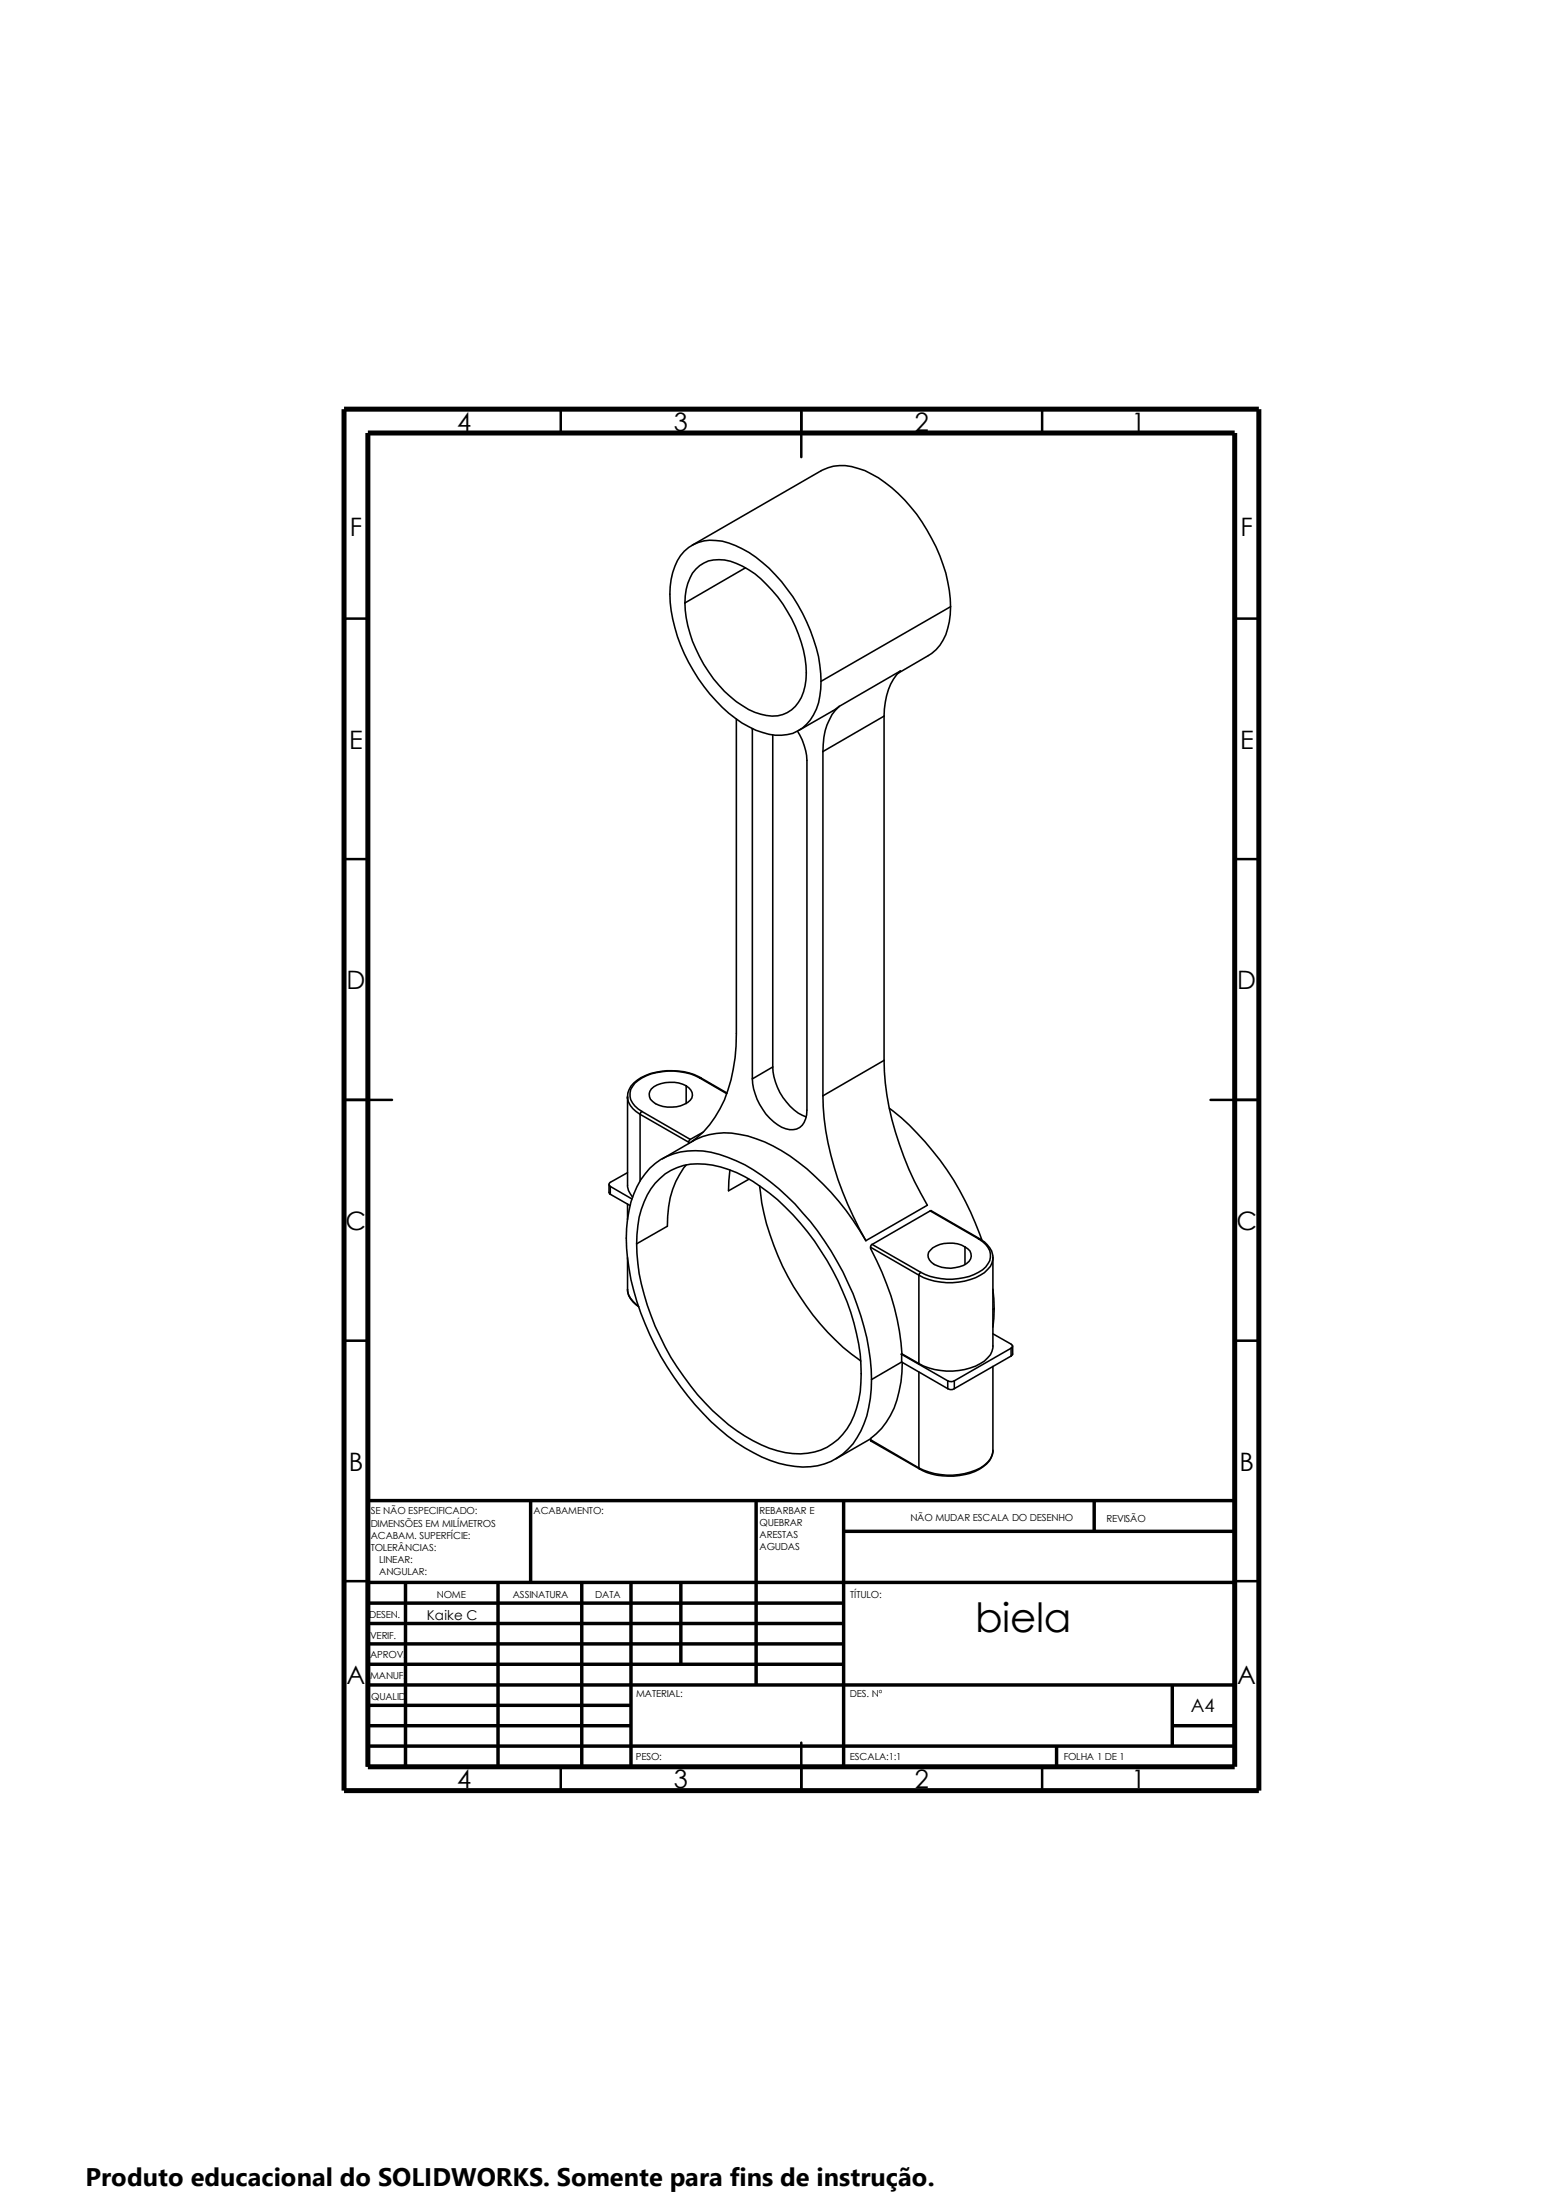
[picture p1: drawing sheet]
<svg xmlns="http://www.w3.org/2000/svg" width="210mm" height="297mm" viewBox="0 0 210 297" stroke-linecap="round" stroke-linejoin="round" font-family="sans-serif">
<g fill="none" stroke="#000" stroke-width=".34">
<path d="M75.7 55.2v3.3M108.2 55.2v6.5M140.7 55.2v3.3M46.4 83.5h3.3M166.7 83.5h3.2M46.4 116h3.3M166.7 116h3.2M46.4 148.5h6.5M163.4 148.5h6.5M46.4 181h3.3M166.7 181h3.2M46.4 213.5h3.3"/>
<path d="M166.7 213.5h3.2M75.7 238.5v3.3M108.2 235.3v6.5M140.7 238.5v3.3"/>
</g>
<g fill="none" stroke="#000" stroke-width=".47">
<path d="M49.7 213.7h117M49.7 219.2h64.2M49.7 216.5h64.2M54.7 213.7v24.8M67.2 213.7v24.8M71.6 202.6v11.1M78.5 213.7v24.8M85.2 213.7v24.8M91.9 213.7v11M102.1 202.6v24.9M113.9 202.6v35.9M113.9 206.8h52.8"/>
<path d="M147.7 202.6v4.2M166.7 202.6h-117v35.9M49.7 235.8h117M49.7 224.7h64.2M49.7 222h64.2M49.7 233h35.5M49.7 230.3h35.5M49.7 227.5h117M142.6 235.8v2.7M158.2 233h8.5M158.2 227.5v8.3"/>
</g>
<path d="M46.4 55.2h123.5v186.6h-123.5zM49.7 58.5h117v180h-117z" fill="none" stroke="#000" stroke-width=".68" stroke-linecap="butt"/>
<g fill="none" stroke="#000" stroke-width=".21">
<path d="M92.4 74.4a5.5 5.5 0 0 1 5.1-1.3 14.3 14.3 0 0 1 7.1 4.5 23.5 23.5 0 0 1 6.1 12.2 10.1 10.1 0 0 1-1.3 7.4 5.1 5.1 0 0 1-5.6 1.9 13.8 13.8 0 0 1-7.2-4.5 22.6 22.6 0 0 1-6.2-14.4 8.5 8.5 0 0 1 2-5.8zM93.4 73.6l17.5-10.1a5.8 5.8 0 0 1 4.9-.3 14.3 14.3 0 0 1 6.3 4.3 23.2 23.2 0 0 1 6.2 13.4v1M93.9 76.8a4.7 4.7 0 0 1 5.5-.7 14.7 14.7 0 0 1 6.9 6.4 15.2 15.2 0 0 1 2.4 10.1 4.5 4.5 0 0 1-4.5 4.1 8.6 8.6 0 0 1-4.8-2 18.5 18.5 0 0 1-6.9-13.3 6.6 6.6 0 0 1 1.4-4.6zM100.6 76.7l-8.1 4.7M99.4 97.1v42.4a20.4 20.4 0 0 1-2.9 11.3 10.8 10.8 0 0 1-3.2 3.4M101.6 98.4v47.3M101.6 98.4h.1M104.3 99.2v44.9M107.7 98.7a8.3 8.3 0 0 1 1.2 4v47.2a2.33 2.33 0 0 1-1.8 2.6 4.2 4.2 0 0 1-3.2-1.5 8.2 8.2 0 0 1-2.3-5.3M113.3 95.4l-.9 .6-4.5 2.6M113.3 95.4a7.7 7.7 0 0 0-2.2 6.1M113.3 95.4l8.2-4.8a8.1 8.1 0 0 0-2.2 6.1"/>
<path d="M119.3 96.7l-8.2 4.8M119.3 96.7v46.5M128.3 81.9a8.5 8.5 0 0 1-1.9 5.8l-1.1 .8-4.1 2.4M128.3 81.9l-17.5 10.1M111.1 101.5v46.5M82.2 159.9v1.1l.2 .2M84.7 148.3a3 3 0 0 0 1.7 2.2M84.7 148.1v11.9a2.36 2.36 0 0 0 .7 1.6M84.7 158.3l-2.3 1.3-.2 .3 .2 .3M86.4 150.5v8.9M86.4 150.5l6.6 3.7M86.7 150.1l-.3 .4"/>
<path d="M86.7 150.1l6.5 3.7M87.7 157.7a9.1 9.1 0 0 1 9.4-1.8 23.7 23.7 0 0 1 10.2 6.7 38.1 38.1 0 0 1 10.2 20.9 17.5 17.5 0 0 1-1.3 9.7 8.4 8.4 0 0 1-8.9 4.8 18.8 18.8 0 0 1-10.2-5 38 38 0 0 1-12.4-23.1 17.5 17.5 0 0 1 1.3-9.7l.5-.9zM87.9 147a4.3 4.3 0 0 1 5.1-.1 1.14 1.14 0 0 1-.2 1.9 4.4 4.4 0 0 1-4.7-.1 1.16 1.16 0 0 1-.2-1.7zM88.4 159.8a7.8 7.8 0 0 1 7.8-2.5 16.8 16.8 0 0 1 7.6 3.8 34.8 34.8 0 0 1 12.3 21.7 18.3 18.3 0 0 1-.8 8.3 7.8 7.8 0 0 1-9.3 5 19 19 0 0 1-8.7-4.7 34.6 34.6 0 0 1-11.2-20.8 16 16 0 0 1 1.3-9.3zM89.4 156.5l4.2-2.4a9.6 9.6 0 0 1 7.3-.7 22.9 22.9 0 0 1 10.2 6.5 35.6 35.6 0 0 1 5.8 7.6M92.6 157.3a12.1 12.1 0 0 0-2.5 8.3l-4.2 2.3M92.6 146.6v2.4M93 154.2v.2M93.2 153.8l-.2 .4M94.4 145.5h.2M94.4 145.5a8.4 8.4 0 0 0-8.3 .4 2.22 2.22 0 0 0 0 3.8l.6 .4M94.4 145.5l3.7 2.2"/>
<path d="M94.6 145.5a8.8 8.8 0 0 0-8.6 .3 2.72 2.72 0 0 0-1.3 2.5M94.6 145.5l3.5 2.1M94.9 152.9l-1.7 .9M98.6 158l-.3 2.8 2.8-1.6M104.3 144.1a7.9 7.9 0 0 0 4 6.5l.5 .2M104.3 144.1l-2.7 1.6M111.1 148a41.1 41.1 0 0 0 5.8 19.5M119.3 143.2a40.5 40.5 0 0 0 5.9 19.5l-8.3 4.8M119.3 143.2l-8.2 4.8M120.1 149.6a37.9 37.9 0 0 1 12.4 17.8M82.4 160.2l2.9 1.7M82.4 160.2v1"/>
<path d="M82.4 161.2l2.6 1.6M84.7 174.1a2.98 2.98 0 0 0 1.5 2.3M84.7 174.1a2.92 2.92 0 0 0 1.4 2.2M84.7 162.6v2.1M84.7 169.8v4.3M102.5 160.1a34.5 34.5 0 0 0 12.4 22.7l1.3 1M117.5 168.4v.2a34.1 34.1 0 0 1 4.3 14.2M117.5 168.4l6.5 3.8M117.7 168l-.1 .1-.1 .3M117.7 168l6.6 3.8M124 172.2v11.9M124.3 171.8l-.3 .4"/>
<path d="M125.6 163.5l.1-.1 6.5 3.9M125.6 163.5l6.5 3.8M125.6 163.5l-7.9 4.5M125.6 168.8a4.1 4.1 0 0 1 5.3 .1 1.36 1.36 0 0 1-.9 2 4.4 4.4 0 0 1-4.3-.5 1.08 1.08 0 0 1-.1-1.6zM130.3 168.4v2.3M132.1 167.3h.1M132.1 167.3a2.59 2.59 0 0 1 1.5 2.9 4.1 4.1 0 0 1-2.7 2.1 8.8 8.8 0 0 1-6.6-.5M132.2 167.3a3.5 3.5 0 0 1 1.8 2.3M134 169.8a2.68 2.68 0 0 1-1.7 2.4 8.9 8.9 0 0 1-8.3 0M134 174.1l.2 2.6M134 169.6v12.1a2.68 2.68 0 0 1-1.7 2.4 8.9 8.9 0 0 1-8.3 0M134.2 176.7l-.2 2.5"/>
<path d="M134.2 176.7l-.2 .1M117.5 194.4l.1 .2 6.5 3.7M117.5 194.3l-4.7 2.7M117.5 194.4l6.5 3.8M121.7 182.8v1.1M121.7 182.8l6.2 3.6M121.7 183.9l-4.1 2.4M121.7 183.9l6.2 3.6M121.8 182.8h-.1M121.8 182.8l2.2 1.3M121.8 183.9a13.5 13.5 0 0 1-2.8 9l-1.5 1.3v.2M124 198.2l.1 .1"/>
<path d="M124 185.3v12.9M127.9 186.4a.84 .84 0 0 0 .9 0M127.9 187.5l.4 .1 .5-.1M127.9 186.4v1.1M128.8 186.4v1.1M134 195.9a3 3 0 0 1-1.8 2.5 9 9 0 0 1-8.1-.1M134 195.9a2.84 2.84 0 0 1-1.7 2.3 9.2 9.2 0 0 1-8.3 0M134 180.1l2.5 1.4a.28 .28 0 0 1 .2 .3 .28 .28 0 0 1-.2 .2M134 184.5v11.4M136.5 182l-7.7 4.4M136.5 182v1.1M136.5 183.1l-7.7 4.4"/>
<path d="M136.7 181.7v1.1l-.2 .3"/>
</g>
<path d="M11.6 291.5h111.1v5.5h-111.1z" fill="#fff"/>
<text font-size="5.5" x="131.6" y="220.3">biela</text>
<g font-size="3.4">
<text x="61.7" y="58.2">4</text>
<text x="91" y="58.2">3</text>
<text x="123.5" y="58.2">2</text>
<text x="152.7" y="58.2">1</text>
<text x="47.2" y="72.3">F</text>
<text x="167.5" y="72.3">F</text>
<text x="47.1" y="101.1">E</text>
<text x="167.4" y="101.1">E</text>
<text x="46.8" y="133.6">D</text>
<text x="167" y="133.6">D</text>
<text x="46.7" y="166.1">C</text>
<text x="166.9" y="166.1">C</text>
<text x="47.1" y="198.6">B</text>
<text x="167.3" y="198.6">B</text>
<text x="46.8" y="227.3">A</text>
<text x="167" y="227.3">A</text>
<text x="61.7" y="241.5">4</text>
<text x="91" y="241.5">3</text>
<text x="123.5" y="241.5">2</text>
<text x="152.7" y="241.5">1</text>
<text x="11.6" y="295.2">Produto educacional do SOLIDWORKS. Somente para fins de instrução.</text>
</g>
<text font-size="2.5" x="160.7" y="231.1">A4</text>
<text font-size="1.8" x="57.6" y="218.7">Kaike C</text>
<g font-size="1.3">
<text x="50" y="204.5">SE NÃO ESPECIFICADO:</text>
<text x="50" y="206.1">DIMENSÕES EM MILÍMETROS</text>
<text x="50" y="209.4">TOLERÂNCIAS:</text>
<text x="50" y="207.7">ACABAM. SUPERFÍCIE:</text>
<text x="72" y="204.5">ACABAMENTO:</text>
<text x="102.5" y="204.4">REBARBAR E</text>
<text x="102.5" y="206">QUEBRAR</text>
<text x="102.5" y="207.7">ARESTAS</text>
<text x="102.5" y="209.3">AGUDAS</text>
<text x="122.9" y="205.4">NÃO MUDAR ESCALA DO DESENHO</text>
<text x="149.4" y="205.5">REVISÃO</text>
<text x="51.2" y="212.6">ANGULAR:</text>
<text x="51.2" y="211">LINEAR:</text>
<text x="59" y="215.8">NOME</text>
<text x="69.2" y="215.8">ASSINATURA</text>
<text x="80.3" y="215.8">DATA</text>
<text x="114.8" y="215.8">TÍTULO:</text>
<text x="49.8" y="218.4">DESEN.</text>
<text x="50" y="221.2">VERIF.</text>
<text x="50" y="223.9">APROV.</text>
<text x="50" y="226.7">MANUF.</text>
<text x="50.1" y="229.6">QUALID</text>
<text x="85.9" y="229.2">MATERIAL:</text>
<text x="114.7" y="229.2">DES. Nº</text>
<text x="85.8" y="237.6">PESO:</text>
<text x="114.7" y="237.7">ESCALA:1:1</text>
<text x="143.6" y="237.7">FOLHA 1 DE 1</text>
</g>
</svg>
